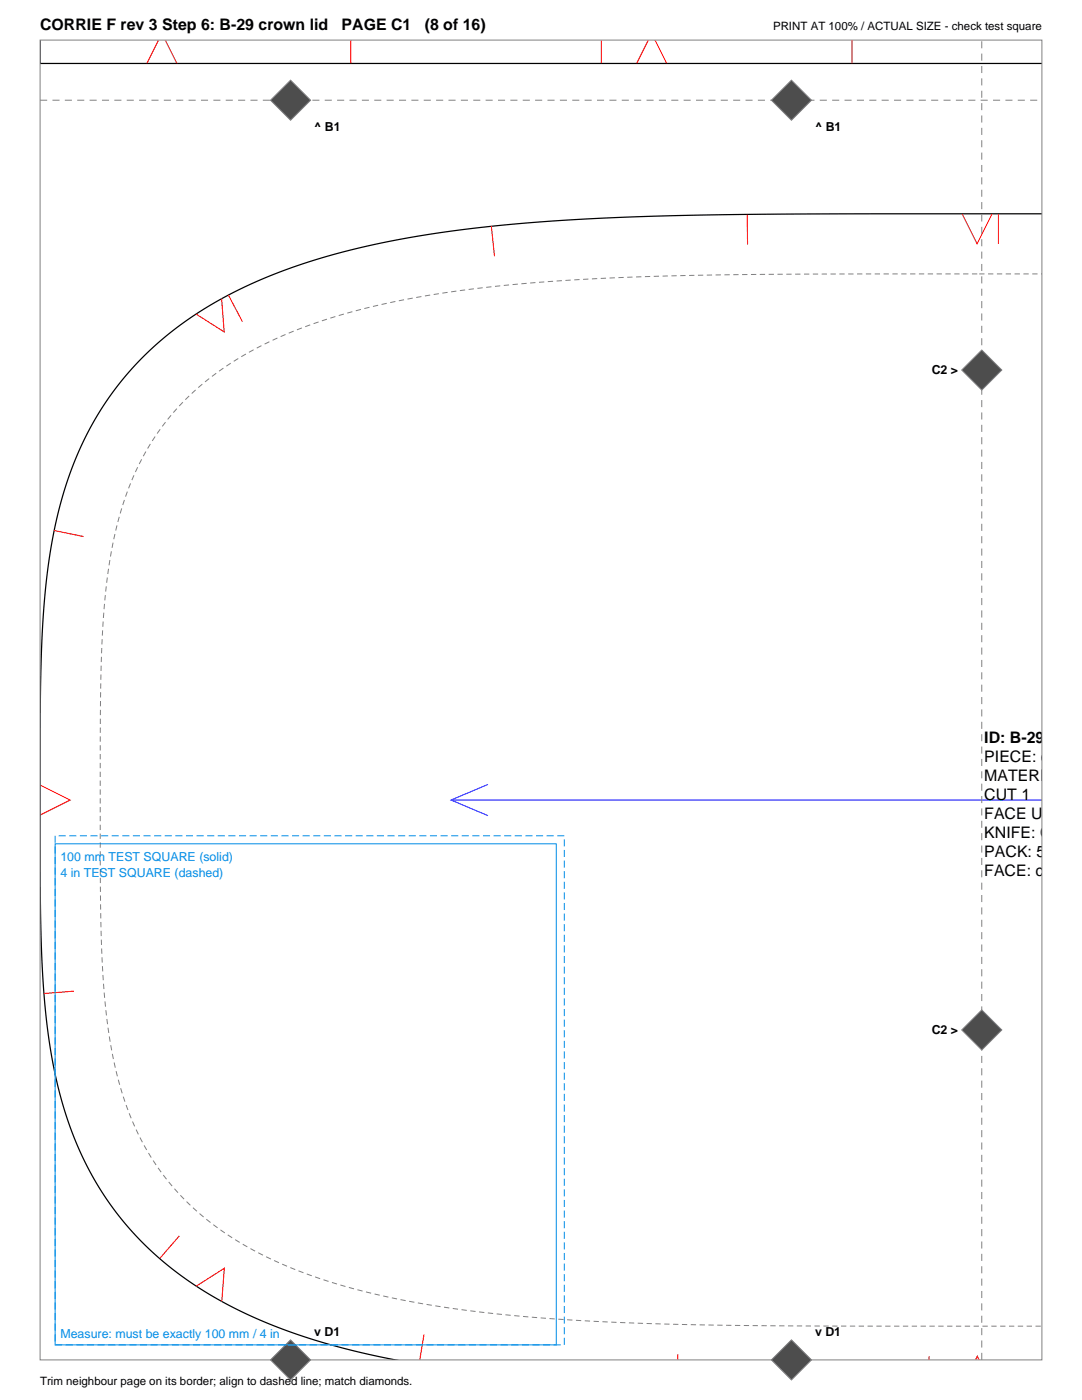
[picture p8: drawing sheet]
<svg xmlns="http://www.w3.org/2000/svg" width="216mm" height="279mm" viewBox="0 0 216 279" stroke-linecap="round" stroke-linejoin="round" font-family="sans-serif">
<path d="M8 12.7h.1M8 7.9v4.8M8 12.7h200M208 42.7l-57.9 .1-16.5 .3-13 .4-13.3 .8-12.3 1.2-10.8 1.5-10.2 1.9-9.8 2.6-8.9 3-4.4 1.8-3.7 1.8-4 2.1-3.4 2-3.6 2.5-3.1 2.4-2.9 2.6-2.8 2.7-2.5 2.9-2.4 3-2.3 3.3-1.8 3-2.2 4.4-1.9 4.7-1.7 5-1.4 5.3-1.1 5.9-.8 5.7-.6 6.6-.4 7.6-.3 12.8v29.1l.1 12.2 .4 9.6 .6 8.3 1 7.7 1.3 6.8 1.8 6.2 1.7 4.9 2.1 4.6 2.3 4.3 2.6 4 3 3.8 3.4 3.8 3.5 3.2 4 3.3 4.4 2.9 4.6 2.7 4.9 2.5 5.2 2.2 5.5 2 5.8 1.7 6.2 1.6 6.8 1.4" fill="none" stroke="#000" stroke-width=".25"/>
<path d="M195 54.7h-41.7l-24.6 .5-11 .5-9.5 .6-8.5 .8-8.3 .9-8 1.3-7.8 1.6-7.1 1.8-6.4 2.1-5.9 2.3-5.4 2.6-4.8 2.9-4.7 3.3-3.7 3.3-3.3 3.5-3 3.9-2.6 4.2-2.2 4.6-1.8 4.7-1.5 5.3-1.1 5.4-.8 5.7-.6 5.9-.4 6.3-.2 8-.1 40 .2 9.8 .3 7.8 .5 6.3 .7 5.4 .9 5.3 1.2 4.7 1.3 4.3 1.7 4.3 1.9 4 2.2 3.6 2.5 3.4 3 3.3 3 2.9 3.6 2.9 3.9 2.7 4.3 2.4 4.6 2.3 4.6 1.9 5 1.7 4.9 1.4 5.8 1.5 5.7 1.1 6.1 1.1 6.6 .9 15.2 1.5 15.1 .8 18.5 .5 21.1 .1 43.6 .1M208 54.7h-13" fill="none" stroke="#808080" stroke-width=".2" stroke-dasharray="1.1 .7" stroke-linecap="butt"/>
<g fill="none" stroke="#f00" stroke-width=".21">
<path d="M31.7 7.9l-2.4 4.8M32.9 7.9l2.4 4.8M70 7.9v4.8M120 7.9v4.8M129.4 7.9l-2.4 4.8M130.7 7.9l2.3 4.8M170 7.9v4.8M44.2 59.6l.5 6.6-5.6-3.6M45.6 58.9l2.8 5.3M98 45.2l.7 5.9M149.1 42.8l.1 6M192 42.7l3 6 3-6"/>
<path d="M199.2 42.7v6M10.8 105.9l5.9 1.2M8 156.7l6 3-6 3M14.7 197.8l-5.9 .5M35.8 246.6l-3.9 4.6M39.1 256.7l5.7-3.6-.6 6.7M84.6 266.3l-.8 5.1M135.2 270.3v1.1M185.4 270.7v.7M194.6 271.4l.4-.7 .4 .7"/>
</g>
<path d="M90 159.7h118M97.4 156.6l-7.4 3.1 7.4 3.1" fill="none" stroke="#00f" stroke-width=".2"/>
<path d="M8 8h199.9v263.4h-199.9z" fill="none" stroke="#808080" stroke-width=".2"/>
<path d="M8 20h199.9M195.9 271.4v-263.4" fill="none" stroke="#808080" stroke-width=".2" stroke-dasharray="1.4 1.1" stroke-linecap="butt"/>
<g fill="#4d4d4d" stroke="#808080" stroke-width=".2">
<path d="M191.9 205.5l4-4 4 4-4 4z" fill-rule="evenodd"/>
<path d="M54 20l4-4 4 4-4 4z" fill-rule="evenodd"/>
<path d="M54 271.4l4-4 4 4-4 4z" fill-rule="evenodd"/>
<path d="M195.9 69.8l4 4.1-4 4-4-4z" fill-rule="evenodd"/>
<path d="M153.9 20l4-4 4 4-4 4z" fill-rule="evenodd"/>
<path d="M153.9 271.4l4-4 4 4-4 4z" fill-rule="evenodd"/>
</g>
<path d="M11 168.4h100v100h-100z" fill="none" stroke="#008ce6" stroke-width=".2"/>
<path d="M11 166.8h101.6v101.6h-101.6z" fill="none" stroke="#008ce6" stroke-width=".2" stroke-dasharray="1.4 .7" stroke-linecap="butt"/>
<g font-size="3.2">
<text x="8" y="6">CORRIE F rev 3 Step 6: B-29 crown lid</text>
<text x="68.2" y="6">PAGE C1</text>
<text x="84.8" y="6">(8 of 16)</text>
<text x="196.4" y="148.2">ID: B-29b</text>
<text x="196.4" y="152">PIECE: crown</text>
<text x="196.4" y="155.9">MATERIAL: rob</text>
<text x="196.4" y="159.7">CUT 1</text>
<text x="196.4" y="163.5">FACE UP</text>
<text x="196.4" y="167.3">KNIFE: CW fro</text>
<text x="196.4" y="171.1">PACK: 5200 C</text>
<text x="196.4" y="174.9">FACE: coated</text>
</g>
<g font-size="2.5">
<text x="62.7" y="26.1">^ B1</text>
<text x="162.6" y="26.1">^ B1</text>
<text x="185.9" y="74.7">C2 &gt;</text>
<text x="185.9" y="206.4">C2 &gt;</text>
<text x="62.7" y="266.7">v D1</text>
<text x="162.6" y="266.7">v D1</text>
</g>
<g font-size="2.5" fill="#008ce6">
<text x="12.1" y="171.9">100 mm TEST SQUARE (solid)</text>
<text x="12.1" y="175.1">4 in TEST SQUARE (dashed)</text>
<text x="12.1" y="267">Measure: must be exactly 100 mm / 4 in</text>
</g>
<g font-size="2.3">
<text x="154.2" y="6">PRINT AT 100% / ACTUAL SIZE - check test square</text>
<text x="8" y="276.4">Trim neighbour page on its border; align to dashed line; match diamonds.</text>
</g>
</svg>
